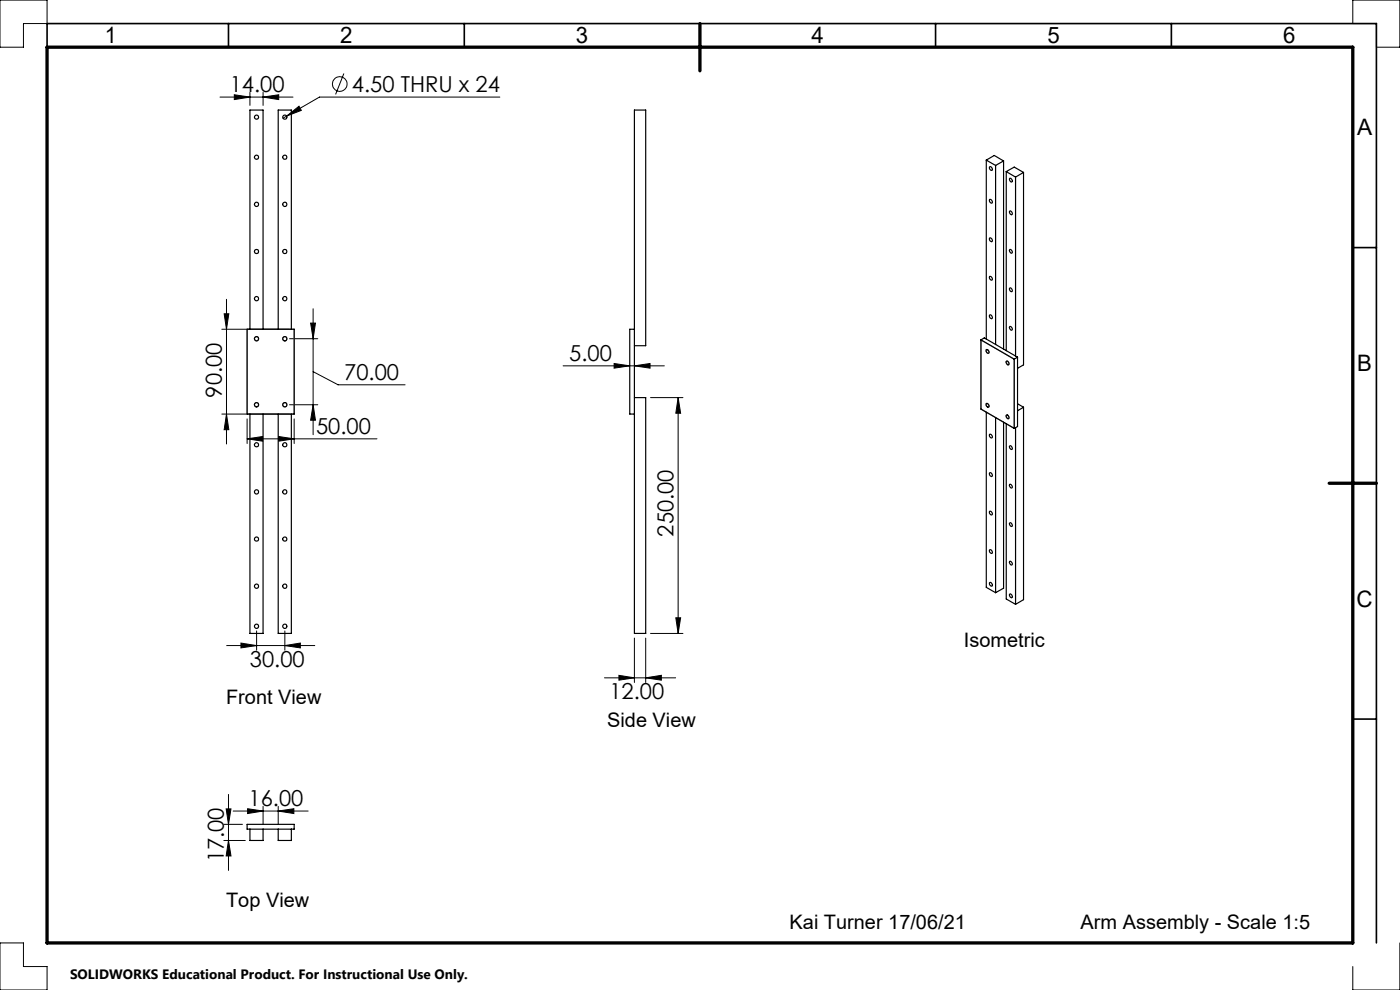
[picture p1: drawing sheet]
<svg xmlns="http://www.w3.org/2000/svg" width="297mm" height="210mm" viewBox="0 0 297 210" stroke-linecap="round" stroke-linejoin="round" font-family="sans-serif">
<g fill="none" stroke="#000" stroke-width=".21">
<path d="M0 0h10v5h-5v5h-5zM53 19.6v2.8M55.8 19.6v2.8M73 15.6l-1.8 4.4M287 0h10v10h-5v-5h-5zM46.7 20.6h15.5M49.7 20.1l3.3 .5-3.3 .5zM55.8 20.6l3.3-.5v1zM60.8 24.6l2.6-2.1 .5 .9zM60.8 24.6l-.8 .5M106 20.6h-38.2l-7 4M47.1 69.8h14.3"/>
<path d="M47.6 66.6h.9l-.5 3.2zM48 63.5v30.7M61.4 71.9h6M65.9 68.5h1l-.5 3.4zM66.4 65.5v26.7M66.4 78.8l5.3 2.8h14.2M119.5 77.6h21.4M130.3 77.1l3.3 .5-3.3 .5zM134.6 77.6l3.3-.5v1zM47.1 87.8h14.3M48 87.8l.5 3.3h-.9zM52.4 93.1l3.3-.5v1z"/>
<path d="M52.4 88.9v5.2M52.4 93.1h27.6M59.1 92.6l3.3 .5-3.3 .5zM61.4 85.9h6M62.4 88.9v5.2M66.4 85.9l.5 3.2h-1zM138 84.3h6.9M143.9 84.3l.5 3.4h-1zM143.9 84.3v50.1M48.1 136.9h18.7M51.1 136.4l3.3 .5-3.3 .5zM54.4 133.8v4.1"/>
<path d="M60.4 136.9l3.3-.5v1zM60.4 133.8v4.1M134.6 135.4v9.4M137 135.4v9.4M138 134.4h6.9M143.4 131h1l-.5 3.4zM128.2 143.8h15.1M131.3 143.3l3.3 .5-3.3 .5zM137 143.8l3.3-.5v1zM47.5 174.9h3.9M47.5 178.3h4.5M48 171.6h1l-.5 3.3z"/>
<path d="M48.5 178.3l.5 3.3h-1zM48.5 168.5v16.1M49.5 172h15.9M52.5 171.5l3.3 .5-3.3 .6zM55.8 171.1v3.8M59 172l3.3-.5v1.1zM59 171.1v3.8M0 200h5v5h5v5h-10zM297 200v10h-10v-5"/>
<circle cx="72.1" cy="17.8" r="1.56"/>
</g>
<g fill="none" stroke="#808080" stroke-width=".25">
<path d="M52.4 69.8h10v18h-10zM208.1 72.1l7.1 4.1v14.7l-7.1-4.1zM209.3 74.1a.41 .41 0 0 1 .5 .3 .41 .41 0 0 1-.2 .5l-.4-.4zM213.5 76.7a.42 .42 0 0 1 .5 .2 .42 .42 0 0 1-.1 .5l-.4-.3zM209.2 85.6a.43 .43 0 0 1 .5 .3 .43 .43 0 0 1-.1 .5l-.4-.4zM213.5 88.1a.42 .42 0 0 1 .5 .2 .42 .42 0 0 1-.1 .5l-.4-.2z"/>
<circle cx="54.4" cy="71.8" r=".45"/>
<circle cx="60.4" cy="71.8" r=".45"/>
<circle cx="54.4" cy="85.9" r=".45"/>
<circle cx="60.4" cy="85.9" r=".45"/>
</g>
<path d="M10 10v-5h282v195M48.5 5v5M98.5 5v5M198.5 5v5M248.5 5v5M287 52.5h5M287 152.5h5" fill="none" stroke="#000" stroke-width=".35"/>
<path d="M10 10h277v190h-277zM148.5 5v10M282 102.5h10" fill="none" stroke="#000" stroke-width=".7"/>
<g fill="#000">
<path d="M134.6 77.6l3.3-.5v1zM130.3 77.1l3.3 .5-3.3 .5z"/>
<path d="M48 87.8l.5 3.3h-.9zM47.6 66.6h.9l-.5 3.2z"/>
<path d="M52.4 93.1l3.3-.5v1zM59.1 92.6l3.3 .5-3.3 .5zM49.7 20.1l3.3 .5-3.3 .5zM55.8 20.6l3.3-.5v1zM60.8 24.6l3.1-1.2-.5-.9zM65.9 68.5h1l-.5 3.4zM66.4 85.9l.5 3.2h-1zM131.3 143.3l3.3 .5-3.3 .5zM137 143.8l3.3-.5v1zM52.5 171.5l3.3 .5-3.3 .6zM59 172l3.3-.5v1.1z"/>
<path d="M143.9 84.3l.5 3.4h-1zM143.4 131h1l-.5 3.4zM48 171.6h1l-.5 3.3zM48.5 178.3l.5 3.3h-1z"/>
<path d="M51.1 136.4l3.3 .5-3.3 .5zM60.4 136.9l3.3-.5v1z"/>
</g>
<g fill="none" stroke="#000" stroke-width=".25">
<path d="M209.2 34v37.9M209.2 34l2 1.1M209.2 34l1.7-1 2 1.1M209.9 35.4a.41 .41 0 0 1 .5 .2 .41 .41 0 0 1-.1 .6l-.3-.3zM211.2 35.1v38M212.9 34.1v39.9M212.9 34.1l-1.7 1M213.5 36.4v38M213.5 36.4l1.9 1.2M213.5 36.4l1.7-1 1.9 1.2M214.2 37.9a.43 .43 0 0 1 .5 .2 .43 .43 0 0 1-.1 .5l-.4-.3zM215.4 37.6v37.9"/>
<path d="M217.1 36.6v40.8l-1.2 .7M217.1 36.6l-1.7 1M209.9 50.5a.43 .43 0 0 1 .5 .2 .43 .43 0 0 1-.1 .6l-.3-.3zM210 58.6a.47 .47 0 0 1 .4 .3 .47 .47 0 0 1-.1 .5l-.4-.4zM210 42.3a.47 .47 0 0 1 .4 .3 .47 .47 0 0 1-.1 .5l-.4-.4zM214.2 52.9a.47 .47 0 0 1 .5 .3 .47 .47 0 0 1-.1 .5l-.4-.4zM214.2 44.8a.46 .46 0 0 1 .5 .3 .46 .46 0 0 1-.1 .5l-.4-.5zM52.4 69.8h10v18h-10zM53 69.8v-46.5h2.8v46.5M59 69.8v-46.5h2.8v46.5M134.6 69.8h-1v18h1M134.6 73.3h2.4v-50h-2.4v111.1h2.4v-50.1h-2.4"/>
<path d="M208.1 72.1l7.1 4.1M208.1 72.1v14.7l7.1 4.1M208.1 72.1l.7-.4 7.1 4.1M209.3 74.1a.47 .47 0 0 1 .4 .3 .47 .47 0 0 1-.1 .6l-.3-.3zM209.9 66.9a.43 .43 0 0 1 .5 .2 .43 .43 0 0 1-.1 .5l-.3-.3zM213.5 76.7a.41 .41 0 0 1 .5 .2 .41 .41 0 0 1-.1 .5l-.4-.3zM214.2 61.2a.41 .41 0 0 1 .5 .1 .41 .41 0 0 1-.1 .6l-.4-.3zM214.2 69.2a.47 .47 0 0 1 .5 .3 .47 .47 0 0 1-.1 .6l-.4-.5zM215.2 76.2v14.7M215.9 75.8v14.7l-.7 .4M215.9 75.8l-.7 .4M53 87.8v46.6h2.8v-46.6"/>
<path d="M59 87.8v46.6h2.8v-46.6M209.2 87.4v37.2l2 1.1M209.3 85.6a.47 .47 0 0 1 .4 .3 .47 .47 0 0 1-.1 .5l-.3-.3zM210 92.1a.47 .47 0 0 1 .4 .3 .47 .47 0 0 1-.1 .5l-.4-.4zM211.2 88.6v37.1M212.9 89.6v35.2l-1.7 .9M213.5 89.9v37.2l1.9 1.1M213.5 88a.44 .44 0 0 1 .5 .3 .44 .44 0 0 1-.1 .5l-.4-.4zM214.2 94.6a.44 .44 0 0 1 .5 .2 .44 .44 0 0 1-.1 .5l-.4-.2zM215.4 90.7v37.5M215.9 85.6l1.2 .8M217.1 86.4l-1.2 .7"/>
<path d="M217.1 86.4v40.8l-1.7 1M209.9 116.7a.41 .41 0 0 1 .5 .2 .41 .41 0 0 1-.1 .5l-.3-.3zM209.9 100.4a.43 .43 0 0 1 .5 .1 .43 .43 0 0 1-.1 .6l-.3-.3zM210 108.4a.47 .47 0 0 1 .4 .3 .47 .47 0 0 1-.1 .5l-.4-.4zM214.2 119.1a.47 .47 0 0 1 .5 .3 .47 .47 0 0 1-.1 .5l-.4-.5zM214.2 110.9a.44 .44 0 0 1 .5 .3 .44 .44 0 0 1-.1 .5l-.4-.4zM214.2 102.7a.47 .47 0 0 1 .5 .3 .47 .47 0 0 1-.1 .5l-.4-.4zM209.9 123.6a.41 .41 0 0 1 .5 .2 .41 .41 0 0 1-.1 .5l-.3-.2zM214.2 126a.46 .46 0 0 1 .5 .3 .46 .46 0 0 1-.1 .5l-.4-.4zM52.4 174.9h10v1h-10zM53 175.9v2.4h2.8v-2.4M59 175.9v2.4h2.8v-2.4"/>
<circle cx="54.4" cy="24.9" r=".44"/>
<circle cx="54.4" cy="33.3" r=".44"/>
<circle cx="60.4" cy="24.9" r=".44"/>
<circle cx="60.4" cy="33.3" r=".45"/>
<circle cx="54.4" cy="43.3" r=".45"/>
<circle cx="54.4" cy="53.3" r=".45"/>
<circle cx="60.4" cy="53.3" r=".46"/>
<circle cx="60.4" cy="43.4" r=".46"/>
<circle cx="54.4" cy="63.3" r=".45"/>
<circle cx="54.4" cy="71.8" r=".46"/>
<circle cx="60.4" cy="71.9" r=".45"/>
<circle cx="60.4" cy="63.4" r=".46"/>
<circle cx="54.4" cy="85.9" r=".45"/>
<circle cx="54.4" cy="94.3" r=".44"/>
<circle cx="60.4" cy="94.3" r=".45"/>
<circle cx="60.4" cy="85.9" r=".46"/>
<circle cx="54.4" cy="114.3" r=".44"/>
<circle cx="54.4" cy="104.3" r=".45"/>
<circle cx="60.4" cy="114.3" r=".45"/>
<circle cx="60.4" cy="104.3" r=".46"/>
<circle cx="54.4" cy="132.8" r=".44"/>
<circle cx="54.4" cy="124.3" r=".45"/>
<circle cx="60.4" cy="132.8" r=".44"/>
<circle cx="60.4" cy="124.4" r=".46"/>
</g>
<g font-size="4.8">
<text x="22.3" y="9.2">1</text>
<text x="72.2" y="9.2">2</text>
<text x="122.2" y="9.2">3</text>
<text x="172.2" y="9.2">4</text>
<text x="222.2" y="9.2">5</text>
<text x="272.2" y="9.2">6</text>
<text x="287.9" y="28.7">A</text>
<text x="287.9" y="78.7">B</text>
<text x="287.8" y="128.7">C</text>
</g>
<g font-size="4.7">
<text x="48.7" y="19.6">14.00</text>
<text x="74.7" y="19.5">4.50 THRU x 24</text>
<text x="120.8" y="76.6">5.00</text>
<text x="73" y="80.6">70.00</text>
<text x="47" y="84.3" transform="rotate(-90 47 84.3)">90.00</text>
<text x="67.1" y="92.1">50.00</text>
<text x="142.9" y="113.8" transform="rotate(-90 142.9 113.8)">250.00</text>
<text x="53" y="141.4">30.00</text>
<text x="129.3" y="148.3">12.00</text>
<text x="52.7" y="171">16.00</text>
<text x="47.5" y="183" transform="rotate(-90 47.5 183)">17.00</text>
</g>
<g font-size="4.2">
<text x="204.5" y="137.3">Isometric</text>
<text x="48" y="149.4">Front View</text>
<text x="128.8" y="154.3">Side View</text>
<text x="48" y="192.3">Top View</text>
<text x="167.5" y="197.1">Kai Turner 17/06/21</text>
<text x="229.3" y="197.1">Arm Assembly - Scale 1:5</text>
</g>
<text font-size="2.9" x="14.9" y="207.6">SOLIDWORKS Educational Product. For Instructional Use Only.</text>
</svg>
